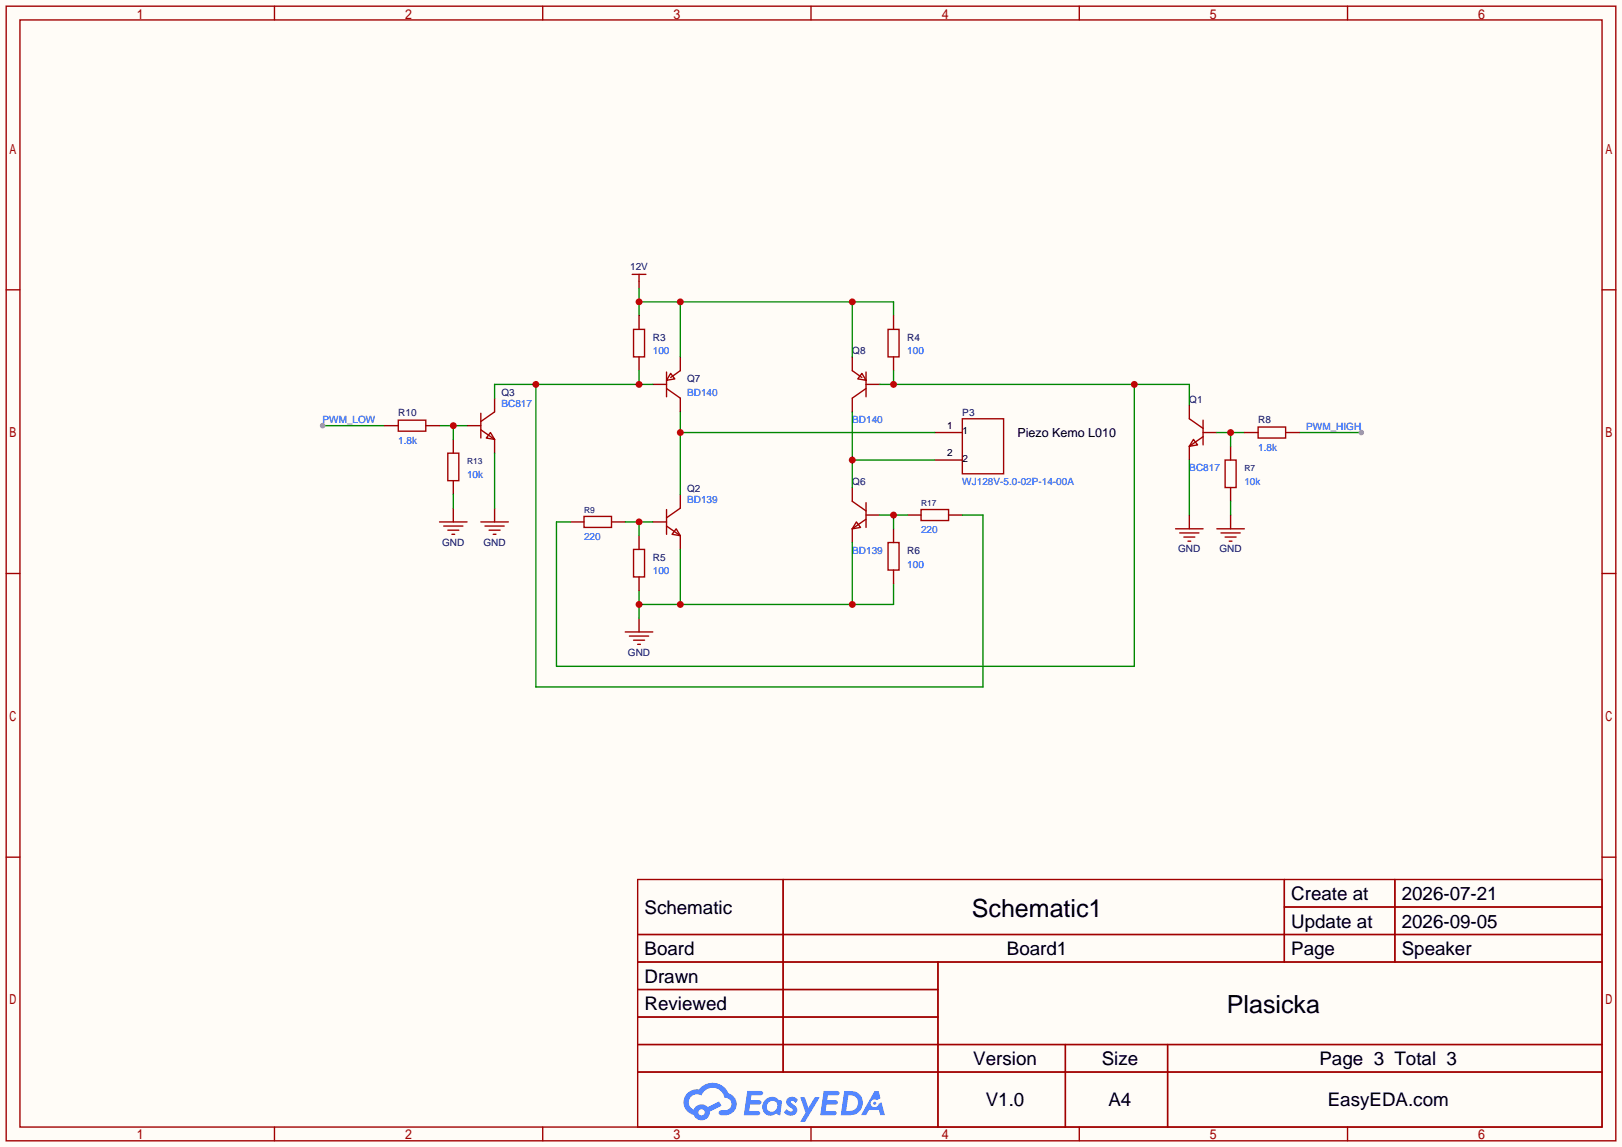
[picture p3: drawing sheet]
<svg xmlns="http://www.w3.org/2000/svg" width="299mm" height="212mm" viewBox="0 0 299 212" stroke-linecap="round" stroke-linejoin="round" font-family="sans-serif">
<path d="M0 0h299.5v211.8h-299.5z" fill="#fffcf7"/>
<g fill="none" stroke="#a10000" stroke-width=".25">
<path d="M1.1 1.1h297.2v209.6h-297.2zM3.7 3.7h292.1v204.5h-292.1zM50.7 1.1v2.6M100.2 1.1v2.6M149.7 1.1v2.6M199.3 1.1v2.6M248.8 1.1v2.6M1.1 53.5h2.6M295.8 53.5h2.5M1.1 105.9h2.6M295.8 105.9h2.5M1.1 158.3h2.6"/>
<path d="M295.8 158.3h2.5M117.7 162.4h178.1v45.8h-178.1zM117.7 172.6h178.1M117.7 177.7h178.1M144.6 162.4v35.6M173.2 177.7v30.5M237.1 162.4v15.3M237.1 167.5h58.7M257.5 162.4v15.3M117.7 182.8h55.5M117.7 192.9h178.1M117.7 187.8h55.5"/>
<path d="M117.7 198h178.1M196.7 192.9v15.3M215.6 192.9v15.3M50.7 208.2v2.5M100.2 208.2v2.5M149.7 208.2v2.5M199.3 208.2v2.5M248.8 208.2v2.5"/>
</g>
<g fill="#5487ff">
<path d="M145.5 202.8a1.3 1.3 0 0 1 1.8 .3l-.4 .6a.54 .54 0 0 0-.9-.2l.1 .2a1.58 1.58 0 0 1 1.1 1.6 1.43 1.43 0 0 1-2.5 .1l.5-.6a.64 .64 0 0 0 .5 .5 .64 .64 0 0 0 .7-.3l-.2-.2a1.6 1.6 0 0 1-1-1.6z"/>
<path d="M147.7 202.7h.9l.7 1.9 1.1-1.9h.9l-2.7 4.5h-.9l1-1.7z"/>
<path d="M138 201.5h1.6a1.31 1.31 0 0 1 1.2 .2 .4 .4 0 0 1-.3 .6h-1.8l-.1 .9h1.6a.4 .4 0 0 1 .4 .4 .4 .4 0 0 1-.4 .4h-1.7l-.2 1.2h.8a1.23 1.23 0 0 1 1.2 .2 .39 .39 0 0 1-.3 .6h-2.7z"/>
<path d="M152.1 201.5h1.6a1.32 1.32 0 0 1 1.3 .2 .39 .39 0 0 1-.4 .6h-1.7l-.2 .9h1.7a.4 .4 0 0 1 .3 .4 .4 .4 0 0 1-.4 .4h-1.7l-.2 1.2h.8a1.23 1.23 0 0 1 1.2 .2 .39 .39 0 0 1-.3 .6h-2.7z"/>
<path d="M161.5 201.5h.7l.4 1.3-.7 .4a.75 .75 0 0 0-1.1 .3 .75 .75 0 0 0 .5 1 .75 .75 0 0 0 .9-.6l.6-.3 .6 2.4h-.9l-.2-1h-1.9l-.5 1h-.9z"/>
<path d="M155.9 201.5l-.7 4.5h1.5a2.27 2.27 0 0 0 2.6-2.3 2.27 2.27 0 0 0-2.7-2.2zM156.6 202.3a1.5 1.5 0 0 1 1.8 1.5 1.5 1.5 0 0 1-1.9 1.4h-.3z"/>
<path d="M141.3 203.1a1.62 1.62 0 0 0-.4 2.1 1.62 1.62 0 0 0 2 .7l.4-.3 .3 .3 .5 .1 .3-2.5-.2-.3h-.4a1.58 1.58 0 0 0-2.5-.1zM141.9 203.6a.99 .99 0 0 1 1.6 .3 .99 .99 0 0 1-.9 1.4 .94 .94 0 0 1-1-.5 .94 .94 0 0 1 .3-1.2z"/>
<path d="M126.9 201.9a2.37 2.37 0 0 0 1.2 4 1.54 1.54 0 0 0 1.7 1 1.54 1.54 0 0 0 1.3-1.6l2.1-1.1-.5-.8-2 1.1a1.57 1.57 0 0 0-2.6 .4 1.5 1.5 0 0 1-.8-2.1 1.5 1.5 0 0 1 2.2-.5 2.23 2.23 0 0 1 2.3-1.4 2.23 2.23 0 0 1 2 1.8 1.16 1.16 0 0 1 1.2 1.1 1.16 1.16 0 0 1-1 1.3h-.7a.47 .47 0 0 0-.6 .3 .47 .47 0 0 0 .4 .6 2.23 2.23 0 0 0 2.3-.7 2.23 2.23 0 0 0 .4-2.3 2.16 2.16 0 0 0-1.3-1.1 3.2 3.2 0 0 0-5.4-.7l-1.2 .1zM129 205.4a.58 .58 0 0 1 1.1 0 .58 .58 0 0 1-1.1 0z"/>
<circle cx="161.5" cy="203.8" r=".28"/>
</g>
<path d="M118 51.9v1.3M172.6 79.9h5.1M83.7 93.9v2.5M91.3 93.9v2.5M172.6 85h5.1M219.6 95.1v2.6M227.2 95.1v2.6M118 114.2v2.5" fill="none" stroke="#870000" stroke-width=".25"/>
<g fill="none" stroke="#a10000" stroke-width=".25">
<path d="M116.7 50.7h2.6M118 50.7v1.2M177.7 77.3h7.6v10.2h-7.6zM81.2 96.4h5M81.9 97.2h3.6M82.7 97.9h2M83.4 98.7h.5M88.8 96.4h5.1M89.5 97.2h3.6M90.3 97.9h2M91.1 98.7h.5M217 97.7h5.1"/>
<path d="M217.8 98.4h3.6M218.6 99.2h2M219.3 99.9h.5M224.7 97.7h5M225.4 98.4h3.6M226.2 99.2h2M226.9 99.9h.6M115.4 116.7h5.1M116.2 117.5h3.6M117 118.2h2M117.7 119h.5"/>
</g>
<path d="M59.6 78.6h11.4" fill="none" stroke="#008700" stroke-width=".25"/>
<circle cx="59.6" cy="78.6" r=".51" fill="#999"/>
<path d="M239.9 79.9h11.4" fill="none" stroke="#008700" stroke-width=".25"/>
<circle cx="251.3" cy="79.9" r=".51" fill="#999"/>
<g fill="none" stroke="#870000" stroke-width=".25">
<path d="M86.2 78.6h2.6M91.3 73.5v2.6M219.6 74.8v2.5M222.1 79.9h2.6M83.7 81.2v2.5M83.7 88.8v2.5M91.3 81.2v2.5M105.3 96.4h2.5M112.9 96.4h2.5M167.5 95.1h2.6M175.1 95.1h2.6M219.6 82.4v2.6"/>
<path d="M227.2 82.4v2.6M227.2 90v2.6"/>
</g>
<path d="M88.8 76.3v4.6M88.8 79.4l2.5 1.8M90.6 79.9l.7 1.3-1.5-.3zM91.3 76.1l-2.5 1.8M219.6 77.3l2.5 1.8M222.1 77.6v4.6M82.7 83.7h2v5.1h-2zM107.8 95.4h5.1v2h-5.1zM170.1 94.1h5v2h-5zM220.3 81.2l.8 1-1.5 .2zM222.1 80.6l-2.5 1.8M226.2 85h2v5h-2z" fill="none" stroke="#a10000" stroke-width=".25"/>
<path d="M81.2 78.6h5M83.7 78.6v2.6M91.3 83.7v10.2M219.6 85v10.1" fill="none" stroke="#008700" stroke-width=".25"/>
<circle cx="83.7" cy="78.6" r=".63" fill="#c00"/>
<path d="M224.7 79.9h5M227.2 79.9v2.5" fill="none" stroke="#008700" stroke-width=".25"/>
<circle cx="227.2" cy="79.9" r=".63" fill="#c00"/>
<path d="M125.6 76.1v15.2M125.6 79.9h47M83.7 91.3v2.6M227.2 92.6v2.5" fill="none" stroke="#008700" stroke-width=".25"/>
<path d="M120.5 71h2.6M125.6 65.9v2.6M125.6 73.5v2.6M157.4 65.9v2.6M157.4 73.5v2.6M159.9 71h2.5M120.5 96.4h2.6M125.6 91.3v2.6M125.6 98.9v2.6M157.4 90v2.6M157.4 97.7v2.5M159.9 95.1h2.5" fill="none" stroke="#870000" stroke-width=".25"/>
<g fill="none" stroke="#a10000" stroke-width=".25">
<path d="M123.1 68.7v4.6M123.1 71.8l2.5 1.7M123.8 69l.8 1-1.5 .2zM125.6 68.5l-1.8 1.2M157.4 68.5l1.7 1.2M159.1 69l.8 1.2-1.5-.2zM159.9 68.7v4.6M159.9 71.8l-2.5 1.7M123.1 97.2l2.5 1.7M123.1 94.1v4.6M124.8 97.7l.8 1.2-1.5-.2zM125.6 93.9l-2.5 1.7"/>
<path d="M157.4 92.6l2.5 1.8M158.1 96.4l.8 1-1.5 .3zM159.9 95.9l-2.5 1.8M159.9 92.8v4.6"/>
</g>
<circle cx="125.6" cy="79.9" r=".63" fill="#c00"/>
<path d="M157.4 76.1v13.9M157.4 85h15.2" fill="none" stroke="#008700" stroke-width=".25"/>
<circle cx="157.4" cy="85" r=".63" fill="#c00"/>
<path d="M118 109.1v5.1M125.6 101.5v10.1M157.4 100.2v11.4M165 107.8v3.8h-47" fill="none" stroke="#008700" stroke-width=".25"/>
<g fill="#c00">
<circle cx="125.6" cy="111.6" r=".63"/>
<circle cx="118" cy="111.6" r=".63"/>
<circle cx="157.4" cy="111.6" r=".63"/>
</g>
<path d="M118 55.8h47v2.5M118 53.2v5.1M125.6 55.8v10.1M157.4 55.8v10.1" fill="none" stroke="#008700" stroke-width=".25"/>
<g fill="#c00">
<circle cx="157.4" cy="55.8" r=".63"/>
<circle cx="125.6" cy="55.8" r=".63"/>
<circle cx="118" cy="55.8" r=".63"/>
</g>
<path d="M118 58.3v2.5M165 58.3v2.5M118 65.9v2.6M165 65.9v2.6M118 98.9v2.6M165 97.7v2.5M118 106.6v2.5M165 105.3v2.5" fill="none" stroke="#870000" stroke-width=".25"/>
<path d="M117 60.8h2v5.1h-2zM164 60.8h2v5.1h-2zM117 101.5h2v5.1h-2zM164 100.2h2v5.1h-2z" fill="none" stroke="#a10000" stroke-width=".25"/>
<path d="M98.9 71v55.9h82.6v-31.8h-3.8M118 68.5v2.5M120.5 71h-29.2v2.5" fill="none" stroke="#008700" stroke-width=".25"/>
<g fill="#c00">
<circle cx="118" cy="71" r=".63"/>
<circle cx="98.9" cy="71" r=".63"/>
</g>
<path d="M162.4 71h57.2v3.8M165 68.5v2.5M209.4 71v52.1h-106.7v-26.7h2.6" fill="none" stroke="#008700" stroke-width=".25"/>
<g fill="#c00">
<circle cx="165" cy="71" r=".63"/>
<circle cx="209.4" cy="71" r=".63"/>
</g>
<path d="M162.4 95.1h5.1M165 95.1v2.6" fill="none" stroke="#008700" stroke-width=".25"/>
<circle cx="165" cy="95.1" r=".63" fill="#c00"/>
<path d="M115.4 96.4h5.1M118 96.4v2.5" fill="none" stroke="#008700" stroke-width=".25"/>
<circle cx="118" cy="96.4" r=".63" fill="#c00"/>
<path d="M71 78.6h2.5M78.6 78.6h2.6M229.7 79.9h2.6M237.4 79.9h2.5" fill="none" stroke="#870000" stroke-width=".25"/>
<path d="M73.5 77.6h5.1v2h-5.1zM232.3 78.9h5.1v2h-5.1z" fill="none" stroke="#a10000" stroke-width=".25"/>
<g font-size="4.6">
<text x="179.4" y="169.4">Schematic1</text>
<text x="226.5" y="187.1">Plasicka</text>
</g>
<g font-size="3.5">
<text x="238.4" y="166.2">Create at</text>
<text x="258.8" y="166.2">2026-07-21</text>
<text x="119" y="168.8">Schematic</text>
<text x="238.4" y="171.3">Update at</text>
<text x="258.8" y="171.3">2026-09-05</text>
<text x="119" y="176.4">Board</text>
<text x="185.9" y="176.4">Board1</text>
<text x="238.4" y="176.4">Page</text>
<text x="258.8" y="176.4">Speaker</text>
<text x="119" y="181.5">Drawn</text>
<text x="119" y="186.6">Reviewed</text>
<text x="179.7" y="196.7">Version</text>
<text x="203.4" y="196.7">Size</text>
<text x="243.6" y="196.7">Page 3 Total 3</text>
<text x="182" y="204.3">V1.0</text>
<text x="204.7" y="204.3">A4</text>
<text x="245.1" y="204.3">EasyEDA.com</text>
</g>
<text font-size="2.3" x="187.8" y="80.7">Piezo Kemo L010</text>
<g font-size="1.8" fill="#000080">
<text x="116.3" y="50">12V</text>
<text x="120.5" y="62.9">R3</text>
<text x="157.4" y="65.5">Q8</text>
<text x="167.5" y="62.9">R4</text>
<text x="126.9" y="70.5">Q7</text>
<text x="73.5" y="76.9">R10</text>
<text x="92.6" y="73.1">Q3</text>
<text x="177.7" y="76.9">P3</text>
<text x="219.6" y="74.3">Q1</text>
<text x="232.3" y="78.2">R8</text>
<text x="157.4" y="89.6">Q6</text>
<text x="126.9" y="90.9">Q2</text>
<text x="81.6" y="100.8">GND</text>
<text x="89.3" y="100.8">GND</text>
<text x="120.5" y="103.6">R5</text>
<text x="167.5" y="102.3">R6</text>
<text x="217.5" y="102">GND</text>
<text x="225.1" y="102">GND</text>
<text x="115.9" y="121.1">GND</text>
</g>
<g font-size="1.8" fill="#00f">
<text x="120.5" y="65.5">100</text>
<text x="167.5" y="65.5">100</text>
<text x="92.6" y="75.1">BC817</text>
<text x="126.9" y="73.1">BD140</text>
<text x="59.6" y="78.2">PWM_LOW</text>
<text x="73.5" y="82">1.8k</text>
<text x="157.4" y="78.2">BD140</text>
<text x="232.3" y="83.2">1.8k</text>
<text x="241.2" y="79.4">PWM_HIGH</text>
<text x="86.2" y="88.3">10k</text>
<text x="177.7" y="89.6">WJ128V-5.0-02P-14-00A</text>
<text x="219.6" y="87">BC817</text>
<text x="229.7" y="89.6">10k</text>
<text x="126.9" y="92.9">BD139</text>
<text x="107.8" y="99.7">220</text>
<text x="170.1" y="98.5">220</text>
<text x="120.5" y="106.1">100</text>
<text x="157.4" y="102.3">BD139</text>
<text x="167.5" y="104.8">100</text>
</g>
<g font-size="1.8">
<text x="174.9" y="79.2">1</text>
<text x="177.7" y="80.2">1</text>
<text x="174.9" y="84.2">2</text>
<text x="177.7" y="85.3">2</text>
</g>
<g font-size="1.6" fill="#000080">
<text x="86.2" y="85.8">R13</text>
<text x="229.7" y="87">R7</text>
<text x="107.8" y="94.7">R9</text>
<text x="170.1" y="93.4">R17</text>
</g>
</svg>
